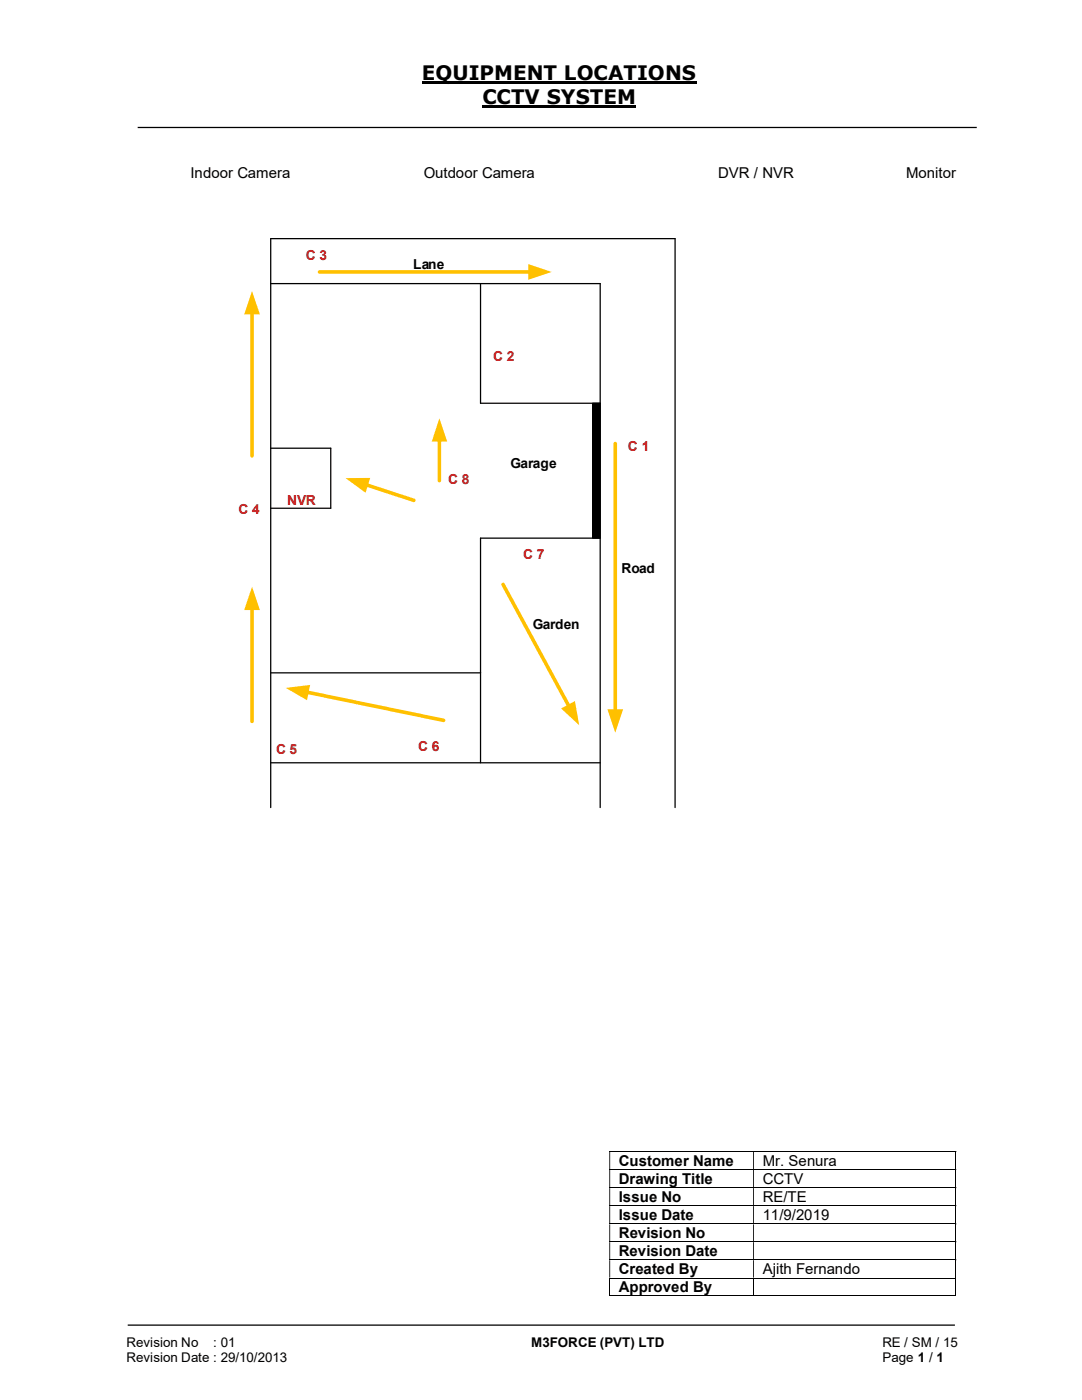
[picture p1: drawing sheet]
<svg xmlns="http://www.w3.org/2000/svg" width="216mm" height="279mm" viewBox="0 0 216 279" stroke-linecap="round" stroke-linejoin="round" font-family="sans-serif">
<path d="M84.2 16.5h54.8M96.3 21.3h30.7" fill="none" stroke="#000" stroke-width=".42"/>
<path d="M27.5 25.4h167.4M118.3 80.5h1.5v26.9h-1.5zM25.5 264.5h165" fill="none" stroke="#000" stroke-width=".25"/>
<g fill="none" stroke="#000" stroke-width=".2">
<path d="M121.6 229.8h69.1M121.6 233.4h69.1M121.6 237h69.1M190.8 229.9v3.4M190.8 233.5v3.4M190.8 237.1v3.4M121.6 240.6h69.1M121.6 244.3h69.1M121.6 247.8h69.1M121.6 251.4h69.1M121.6 255.1h69.1M121.6 258.6h28.7"/>
<path d="M121.7 255.1v3.6M150.4 255.1v3.6M150.5 258.6h40.2M190.8 240.7v3.5M190.8 244.3v3.4M190.8 247.9v3.4M190.8 251.5v3.5M190.8 255.1v3.6"/>
</g>
<g fill="#000">
<path d="M190.7 229.7h.1v.2h-.1zM121.6 229.9h.2v3.4h-.2zM150.3 229.9h.2v3.4h-.2z" fill-rule="evenodd"/>
<path d="M190.7 233.3h.1v.2h-.1zM121.6 233.5h.2v3.4h-.2zM150.3 233.5h.2v3.4h-.2z" fill-rule="evenodd"/>
<path d="M190.7 236.9h.1v.2h-.1zM121.6 237.1h.2v3.4h-.2zM150.3 237.1h.2v3.4h-.2z" fill-rule="evenodd"/>
<path d="M190.7 240.5h.1v.2h-.1zM121.6 240.7h.2v3.5h-.2zM150.3 240.7h.2v3.5h-.2z" fill-rule="evenodd"/>
<path d="M190.7 244.2h.1v.1h-.1zM121.6 244.3h.2v3.4h-.2zM150.3 244.3h.2v3.4h-.2z" fill-rule="evenodd"/>
<path d="M190.7 247.7h.1v.2h-.1zM121.6 247.9h.2v3.4h-.2zM150.3 247.9h.2v3.4h-.2z" fill-rule="evenodd"/>
<path d="M190.7 251.3h.1v.2h-.1zM121.6 251.5h.2v3.5h-.2zM150.3 251.5h.2v3.5h-.2z" fill-rule="evenodd"/>
</g>
<path d="M118.3 80.5h1.5v26.9h-1.5zM190.7 255h.1v.1h-.1zM190.7 258.6h.1v.1h-.1z" fill="#000"/>
<path d="M63.8 54.3h42" fill="none" stroke="#ffc000" stroke-width=".72"/>
<path d="M105.4 52.7l4.7 1.6-4.7 1.5z" fill="#ffc000"/>
<path d="M73 96.7l9.6 3.2" fill="none" stroke="#ffc000" stroke-width=".72"/>
<path d="M69 95.4h4.9l-1 2.9z" fill="#ffc000"/>
<path d="M54 56.6h65.8v104.6M95.9 56.6v23.9h23.9M54 89.5h12v11.9h-12M119.8 107.4h-23.9v44.8M54 134.3h41.9M54 152.2h65.8M54 161.2v-113.6h80.7v113.6" fill="none" stroke="#000" stroke-width=".25"/>
<path d="M50.3 62.4v28.6" fill="none" stroke="#ffc000" stroke-width=".72"/>
<path d="M50.3 58.1l1.6 4.6h-3.2z" fill="#ffc000"/>
<path d="M50.3 121.4v22.6" fill="none" stroke="#ffc000" stroke-width=".72"/>
<path d="M50.3 117.1l1.6 4.7h-3.2z" fill="#ffc000"/>
<path d="M61.2 138.1l27.3 5.7" fill="none" stroke="#ffc000" stroke-width=".72"/>
<path d="M57 137.3l4.9-.6-.6 3z" fill="#ffc000"/>
<path d="M122.8 88.5v53.4" fill="none" stroke="#ffc000" stroke-width=".72"/>
<path d="M121.2 141.6h3.1l-1.5 4.6z" fill="#ffc000"/>
<path d="M100.4 116.6l13.1 24.4" fill="none" stroke="#ffc000" stroke-width=".72"/>
<path d="M112 141.4l2.7-1.5 .9 4.8z" fill="#ffc000"/>
<path d="M87.7 87.8v8.1" fill="none" stroke="#ffc000" stroke-width=".72"/>
<path d="M87.7 83.5l1.5 4.6h-3.1z" fill="#ffc000"/>
<g font-size="4">
<text x="84.2" y="16">EQUIPMENT LOCATIONS</text>
<text x="96.3" y="20.8">CCTV SYSTEM</text>
</g>
<g font-size="3">
<text x="38" y="35.5">Indoor Camera</text>
<text x="84.5" y="35.5">Outdoor Camera</text>
<text x="143.3" y="35.5">DVR / NVR</text>
<text x="180.8" y="35.5">Monitor</text>
<text x="123.5" y="232.7">Customer Name</text>
<text x="152.2" y="232.7">Mr. Senura</text>
<text x="123.5" y="236.3">Drawing Title</text>
<text x="123.5" y="239.9">Issue No</text>
<text x="152.2" y="236.3">CCTV</text>
<text x="152.2" y="239.9">RE/TE</text>
<text x="123.5" y="243.5">Issue Date</text>
<text x="152.2" y="243.5">11/9/2019</text>
<text x="123.5" y="247.1">Revision No</text>
<text x="123.5" y="250.7">Revision Date</text>
<text x="123.5" y="254.3">Created By</text>
<text x="123.5" y="257.9">Approved By</text>
<text x="152.2" y="254.3">Ajith Fernando</text>
</g>
<g font-size="2.7" fill="#c00000">
<text x="61" y="51.9">C 3</text>
<text x="98.4" y="72.1">C 2</text>
<text x="125.3" y="90">C 1</text>
<text x="57.3" y="100.8">NVR</text>
<text x="89.5" y="96.7">C 8</text>
<text x="47.6" y="102.7">C 4</text>
<text x="104.4" y="111.6">C 7</text>
<text x="83.4" y="149.8">C 6</text>
<text x="55.1" y="150.5">C 5</text>
</g>
<g font-size="2.7">
<text x="82.4" y="53.8">Lane</text>
<text x="101.9" y="93.3">Garage</text>
<text x="124" y="114.3">Road</text>
<text x="106.3" y="125.5">Garden</text>
<text x="25.2" y="268.8">Revision No</text>
<text x="42.6" y="268.8">: 01</text>
<text x="106" y="268.8">M3FORCE (PVT) LTD</text>
<text x="176.1" y="268.8">RE / SM / 15</text>
<text x="25.2" y="271.8">Revision Date : 29/10/2013</text>
<text x="176.1" y="271.8">Page 1 / 1</text>
</g>
</svg>
